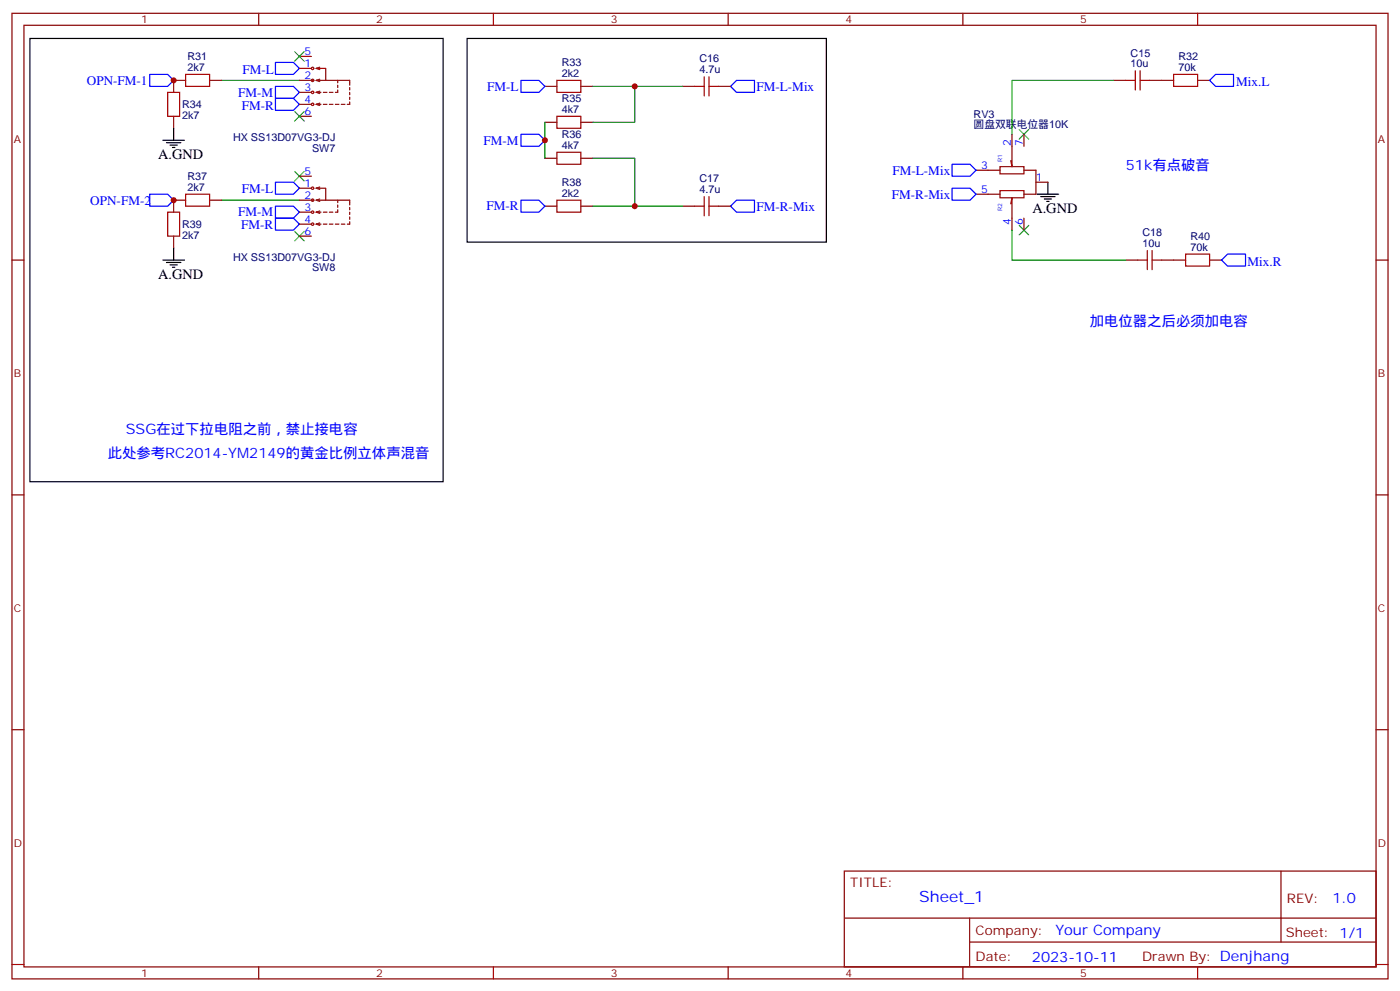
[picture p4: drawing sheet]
<svg xmlns="http://www.w3.org/2000/svg" width="412mm" height="292mm" viewBox="0 0 412 292" stroke-linecap="round" stroke-linejoin="round" font-family="sans-serif">
<g fill="none" stroke="#870000" stroke-width=".35">
<path d="M3.5 3.9h405.4v284.4h-405.4zM7.1 7.4h398.2v277.3h-398.2zM76.2 3.9v3.5M88.2 16.6h3.5M94.2 19.8l-1.1 .3M145.3 3.9v3.5M214.5 3.9v3.5M283.6 3.9v3.5M352.8 3.9v3.5M51.2 34.3v3.5M54.7 23.7h-3.5v3.5M61.7 23.7h3.6"/>
<path d="M88.2 23.7h4.2M88.2 30.7h3.5M88.2 27.2h3.5M88.2 20.1h3.5M88.2 34.3h3.5M93.1 20.1h2.9v3.6h-2.9M93.1 30.7h1.4M93.1 27.2l1.1 .4M93.1 23.7l1.1 .3M93.1 20.1l1.1 .4M93.1 27.2h1.4M93.1 30.7l1.1 .4"/>
<path d="M94.2 26.8l-1.1 .4M94.2 23.3l-1.1 .4M94.2 30.4l-1.1 .3M95.2 30.7h1.1M95.2 27.2h1.1M96 23.7h7v1.4M97 30.7h1.1M97 27.2h1.1M98.8 30.7h1M99.5 26.5v.7h-.7M99.5 23.7v.7M99.5 25.1v.7"/>
<path d="M100.5 30.7h1.1M103 30v.7h-.7M103 25.8v.7M103 27.2v.7M103 28.6v.7M160.5 36h3.5M160.5 25.4h3.5M171.1 36h3.5M171.1 25.4h3.5M201.1 25.4h3.5M211.7 25.4h3.5M298.1 39.5v9.6l-.4-1.8"/>
<path d="M301.6 39.5v3.6M328.1 23.7h3.5M338.7 23.7h7M352.8 23.7h3.5M54.7 58.9h-3.5v3.6M61.7 58.9h3.6M88.2 58.9h4.2M88.2 51.9h3.5M88.2 55.4h3.5M93.1 55.4h2.9v3.5h-2.9M93.1 58.9l1.1 .4M93.1 55.4l1.1 .4"/>
<path d="M94.2 58.6l-1.1 .3M94.2 55.1l-1.1 .3M96 58.9h7v1.5M99.5 58.9v.8M160.5 46.6h3.5M171.1 46.6h3.5M287.5 50.1h7.1M287.5 57.2h7.1M294.6 49.1h7v2.1h-7zM294.6 56.1h7v2.1h-7zM301.6 50.1h3.6v7.1h-3.6M305.2 53.7h3.5"/>
<path d="M3.5 76.6h3.6M51.2 69.5v3.6M88.2 66h3.5M88.2 62.5h3.5M88.2 69.5h3.5M93.1 66h1.4M93.1 62.5l1.1 .3M93.1 62.5h1.4M93.1 66l1.1 .4M94.2 62.1l-1.1 .4M94.2 65.7l-1.1 .3M95.2 66h1.1"/>
<path d="M95.2 62.5h1.1M97 66h1.1M97 62.5h1.1M98.8 66h1M99.5 60.4v.7M99.5 61.8v.7h-.7M100.5 66h1.1M103 61.1v.7M103 62.5v.7M103 63.9v.7M103 65.3v.7h-.7M160.5 60.7h3.5"/>
<path d="M171.1 60.7h3.5M201.1 60.7h3.5M211.7 60.7h3.5M297.7 60l.4-1.8v9.6M301.6 64.2v3.6M331.6 76.6h3.5M342.2 76.6h7M356.3 76.6h3.5M405.3 76.6h3.6M3.5 145.7h3.6M405.3 145.7h3.6M3.5 214.9h3.6"/>
<path d="M405.3 214.9h3.6M248.7 256.5h156.6v28.2h-156.6zM377.3 256.5v20.9M248.7 270.4h156.5M285.6 277.4h119.6M285.6 270.4v14.1M3.5 284h3.6M76.2 284.7v3.6M145.3 284.7v3.6M214.5 284.7v3.6M283.6 284.7v3.6M352.8 284.7v3.6"/>
<path d="M405.3 284h3.6"/>
<circle cx="92.1" cy="23.7" r=".35"/>
<circle cx="92.1" cy="30.7" r=".35"/>
<circle cx="92.1" cy="27.2" r=".35"/>
<circle cx="92.1" cy="20.1" r=".35"/>
<circle cx="92.1" cy="58.9" r=".35"/>
<circle cx="92.1" cy="55.4" r=".35"/>
<circle cx="92.1" cy="62.5" r=".35"/>
<circle cx="92.1" cy="66" r=".35"/>
</g>
<path d="M86.8 15.2l2.8 2.8M89.6 15.2l-2.8 2.8M86.8 32.8l2.8 2.9M89.6 32.8l-2.8 2.9M300.2 38.1l2.8 2.9M303 38.1l-2.8 2.9M86.8 50.5l2.8 2.8M89.6 50.5l-2.8 2.8M86.8 68.1l2.8 2.8M89.6 68.1l-2.8 2.8M300.2 66.4l2.8 2.8M303 66.4l-2.8 2.8" fill="none" stroke="#3c3" stroke-width=".35"/>
<g fill="none" stroke="#000" stroke-width=".35">
<path d="M8.8 11.3h121.7v130.6h-121.7zM137.6 11.3h105.8v60h-105.8zM51.2 37.8v3.5M48 41.3h6.3M49 42h4.3M50.1 42.7h2.1M50.8 43.4h.7M305.5 57.2h6.4M306.6 57.9h4.2M307.6 58.6h2.1M308.3 59.3h.7M308.7 53.7v3.5"/>
<path d="M48 76.6h6.3M49 77.3h4.3M50.1 78h2.1M50.8 78.7h.7M51.2 73.1v3.5"/>
</g>
<g fill="none" stroke="#a10000" stroke-width=".35">
<path d="M49.4 27.2h3.5v7.1h-3.5zM54.7 21.9h7v3.5h-7zM164 34.3h7.1v3.5h-7.1zM164 23.7h7.1v3.5h-7.1zM204.6 25.4h2.8M207.4 22.6v5.7M208.8 25.4h2.9M208.8 22.6v5.7M331.6 23.7h2.8M334.4 20.8v5.7M335.8 23.7h2.9M335.8 20.8v5.7"/>
<path d="M345.7 21.9h7.1v3.5h-7.1zM54.7 57.2h7v3.5h-7zM164 58.9h7.1v3.6h-7.1zM164 44.8h7.1v3.6h-7.1zM207.4 57.9v5.6M208.8 57.9v5.6M49.4 62.5h3.5v7h-3.5zM204.6 60.7h2.8M208.8 60.7h2.9M335.1 76.6h2.9M338 73.8v5.6M339.4 76.6h2.8"/>
<path d="M339.4 73.8v5.6M349.2 74.8h7.1v3.6h-7.1z"/>
</g>
<g fill="none" stroke="#00f" stroke-width=".35">
<path d="M81.1 18.4h5.3l1.8 1.7-1.8 1.8h-5.3zM44.1 21.9h5.3l1.8 1.8-1.8 1.7h-5.3zM81.1 25.4h5.3l1.8 1.8-1.8 1.8h-5.3zM81.1 29h5.3l1.8 1.7-1.8 1.8h-5.3zM153.5 23.7h5.2l1.8 1.7-1.8 1.8h-5.2zM153.5 39.5h5.2l1.8 1.8-1.8 1.8h-5.2zM215.2 25.4l1.8-1.7h5.2v3.5h-5.2zM358.1 21.9h5.3v3.5h-5.3l-1.8-1.7zM44.1 57.2h5.3l1.8 1.7-1.8 1.8h-5.3zM81.1 53.7h5.3l1.8 1.7-1.8 1.8h-5.3zM153.5 58.9h5.2l1.8 1.8-1.8 1.8h-5.2zM280.5 48.4h5.3l1.7 1.7-1.7 1.8h-5.3z"/>
<path d="M280.5 55.4h5.3l1.7 1.8-1.7 1.7h-5.3zM81.1 60.7h5.3l1.8 1.8-1.8 1.7h-5.3zM81.1 64.2h5.3l1.8 1.8-1.8 1.8h-5.3zM215.2 60.7l1.8-1.8h5.2v3.6h-5.2zM361.6 74.8h5.3v3.6h-5.3l-1.8-1.8z"/>
</g>
<path d="M65.3 23.7h22.9M160.5 36v10.6M174.6 25.4h26.5M187 25.4v10.6h-12.4M328.1 23.7h-30v15.8M65.3 58.9h22.9M174.6 46.6h12.4v14.1M174.6 60.7h26.5M298.1 67.8v8.8h33.5" fill="none" stroke="#008700" stroke-width=".35"/>
<g fill="#c00">
<circle cx="160.5" cy="41.3" r=".88"/>
<circle cx="187" cy="60.7" r=".88"/>
<circle cx="187" cy="25.4" r=".88"/>
<circle cx="51.2" cy="23.7" r=".88"/>
<circle cx="51.2" cy="58.9" r=".88"/>
</g>
<text font-size="4.6" fill="#00f" x="270.8" y="265.5">Sheet_1</text>
<g font-size="4.2">
<text x="46.6" y="47">A.GND</text>
<text x="304.1" y="62.8">A.GND</text>
<text x="46.6" y="82.2">A.GND</text>
</g>
<g font-size="4.2" fill="#00f">
<text x="331.6" y="50.1">51k有点破音</text>
<text x="321" y="96">加电位器之后必须加电容</text>
<text x="37" y="127.7">SSG在过下拉电阻之前，禁止接电容</text>
<text x="31.7" y="134.8">此处参考RC2014-YM2149的黄金比例立体声混音</text>
<text x="392.5" y="265.8">1.0</text>
<text x="310.9" y="275.3">Your Company</text>
<text x="304" y="283.1">2023-10-11</text>
</g>
<g font-size="3.9" fill="#00f">
<text x="71.4" y="21.7">FM-L</text>
<text x="25.6" y="24.9">OPN-FM-1</text>
<text x="70.1" y="28.5">FM-M</text>
<text x="143.5" y="26.7">FM-L</text>
<text x="222.8" y="26.8">FM-L-Mix</text>
<text x="364.1" y="25.4">Mix.L</text>
<text x="71.2" y="32.3">FM-R</text>
<text x="142.4" y="42.6">FM-M</text>
<text x="262.9" y="51.5">FM-L-Mix</text>
<text x="71.2" y="57">FM-L</text>
<text x="262.7" y="58.5">FM-R-Mix</text>
<text x="26.6" y="60.2">OPN-FM-2</text>
<text x="70.1" y="63.7">FM-M</text>
<text x="143.3" y="62">FM-R</text>
<text x="222.8" y="62.1">FM-R-Mix</text>
<text x="71" y="67.6">FM-R</text>
<text x="367.5" y="78.4">Mix.R</text>
</g>
<g font-size="3.9" fill="#800">
<text x="250.5" y="261.1">TITLE:</text>
<text x="379.1" y="265.8">REV:</text>
<text x="287.4" y="275.3">Company:</text>
<text x="378.7" y="275.9">Sheet: 1/1</text>
<text x="287.4" y="283">Date:</text>
<text x="336.4" y="283.1">Drawn By: Denjhang</text>
</g>
<g font-size="3.2" fill="#800">
<text x="41.6" y="6.9">1</text>
<text x="110.8" y="6.9">2</text>
<text x="179.9" y="6.9">3</text>
<text x="249.1" y="6.9">4</text>
<text x="318.2" y="6.9">5</text>
<text x="4.1" y="42">A</text>
<text x="405.9" y="42">A</text>
<text x="4.1" y="111.2">B</text>
<text x="405.9" y="111.2">B</text>
<text x="4.1" y="180.3">C</text>
<text x="405.9" y="180.3">C</text>
<text x="4.1" y="249.4">D</text>
<text x="405.9" y="249.4">D</text>
<text x="41.6" y="287.7">1</text>
<text x="110.8" y="287.7">2</text>
<text x="179.9" y="287.7">3</text>
<text x="249.1" y="287.7">4</text>
<text x="318.2" y="287.7">5</text>
</g>
<g font-size="3.2" fill="#000080">
<text x="55.2" y="17.7">R31</text>
<text x="333" y="16.7">C15</text>
<text x="347.1" y="17.6">R32</text>
<text x="55.2" y="20.8">2k7</text>
<text x="165.5" y="22.6">2k2</text>
<text x="165.5" y="19.4">R33</text>
<text x="206" y="21.6">4.7u</text>
<text x="206" y="18.4">C16</text>
<text x="333" y="19.8">10u</text>
<text x="347.1" y="20.8">70k</text>
<text x="53.6" y="35">2k7</text>
<text x="53.6" y="31.9">R34</text>
<text x="165.5" y="33.2">4k7</text>
<text x="165.5" y="30">R35</text>
<text x="286.8" y="34.7">RV3</text>
<text x="68.6" y="41.5">HX SS13D07VG3-DJ</text>
<text x="165.5" y="40.6">R36</text>
<text x="286.8" y="37.8">圆盘双联电位器10K</text>
<text x="91.9" y="44.7">SW7</text>
<text x="165.5" y="43.8">4k7</text>
<text x="55.2" y="53">R37</text>
<text x="206" y="53.7">C17</text>
<text x="55.2" y="56.1">2k7</text>
<text x="165.5" y="57.9">2k2</text>
<text x="165.5" y="54.7">R38</text>
<text x="206" y="56.8">4.7u</text>
<text x="53.6" y="70.3">2k7</text>
<text x="53.6" y="67.2">R39</text>
<text x="336.6" y="69.6">C18</text>
<text x="350.7" y="70.5">R40</text>
<text x="68.6" y="76.8">HX SS13D07VG3-DJ</text>
<text x="336.6" y="72.7">10u</text>
<text x="350.7" y="73.8">70k</text>
<text x="91.9" y="79.9">SW8</text>
</g>
<g font-size="3.2" fill="#00f">
<text x="89.7" y="16.3">5</text>
<text x="89.7" y="23.3">2</text>
<text x="89.7" y="19.8">1</text>
<text x="89.7" y="26.8">3</text>
<text x="89.7" y="30.4">4</text>
<text x="89.7" y="33.9">6</text>
<text x="297.7" y="43.1" transform="rotate(-90 297.7 43.1)">2</text>
<text x="301.3" y="43.1" transform="rotate(-90 301.3 43.1)">7</text>
<text x="89.7" y="51.5">5</text>
<text x="289" y="49.8">3</text>
<text x="305.2" y="53.3">1</text>
<text x="89.7" y="58.6">2</text>
<text x="89.7" y="55.1">1</text>
<text x="289" y="56.8">5</text>
<text x="89.7" y="65.7">4</text>
<text x="89.7" y="62.1">3</text>
<text x="89.7" y="69.2">6</text>
<text x="297.7" y="66.3" transform="rotate(-90 297.7 66.3)">4</text>
<text x="301.3" y="66.3" transform="rotate(-90 301.3 66.3)">6</text>
</g>
<g font-size="1.8" fill="#00f">
<text x="295.2" y="47.7" transform="rotate(-90 295.2 47.7)">R1</text>
<text x="295.2" y="62.2" transform="rotate(-90 295.2 62.2)">R2</text>
</g>
</svg>
